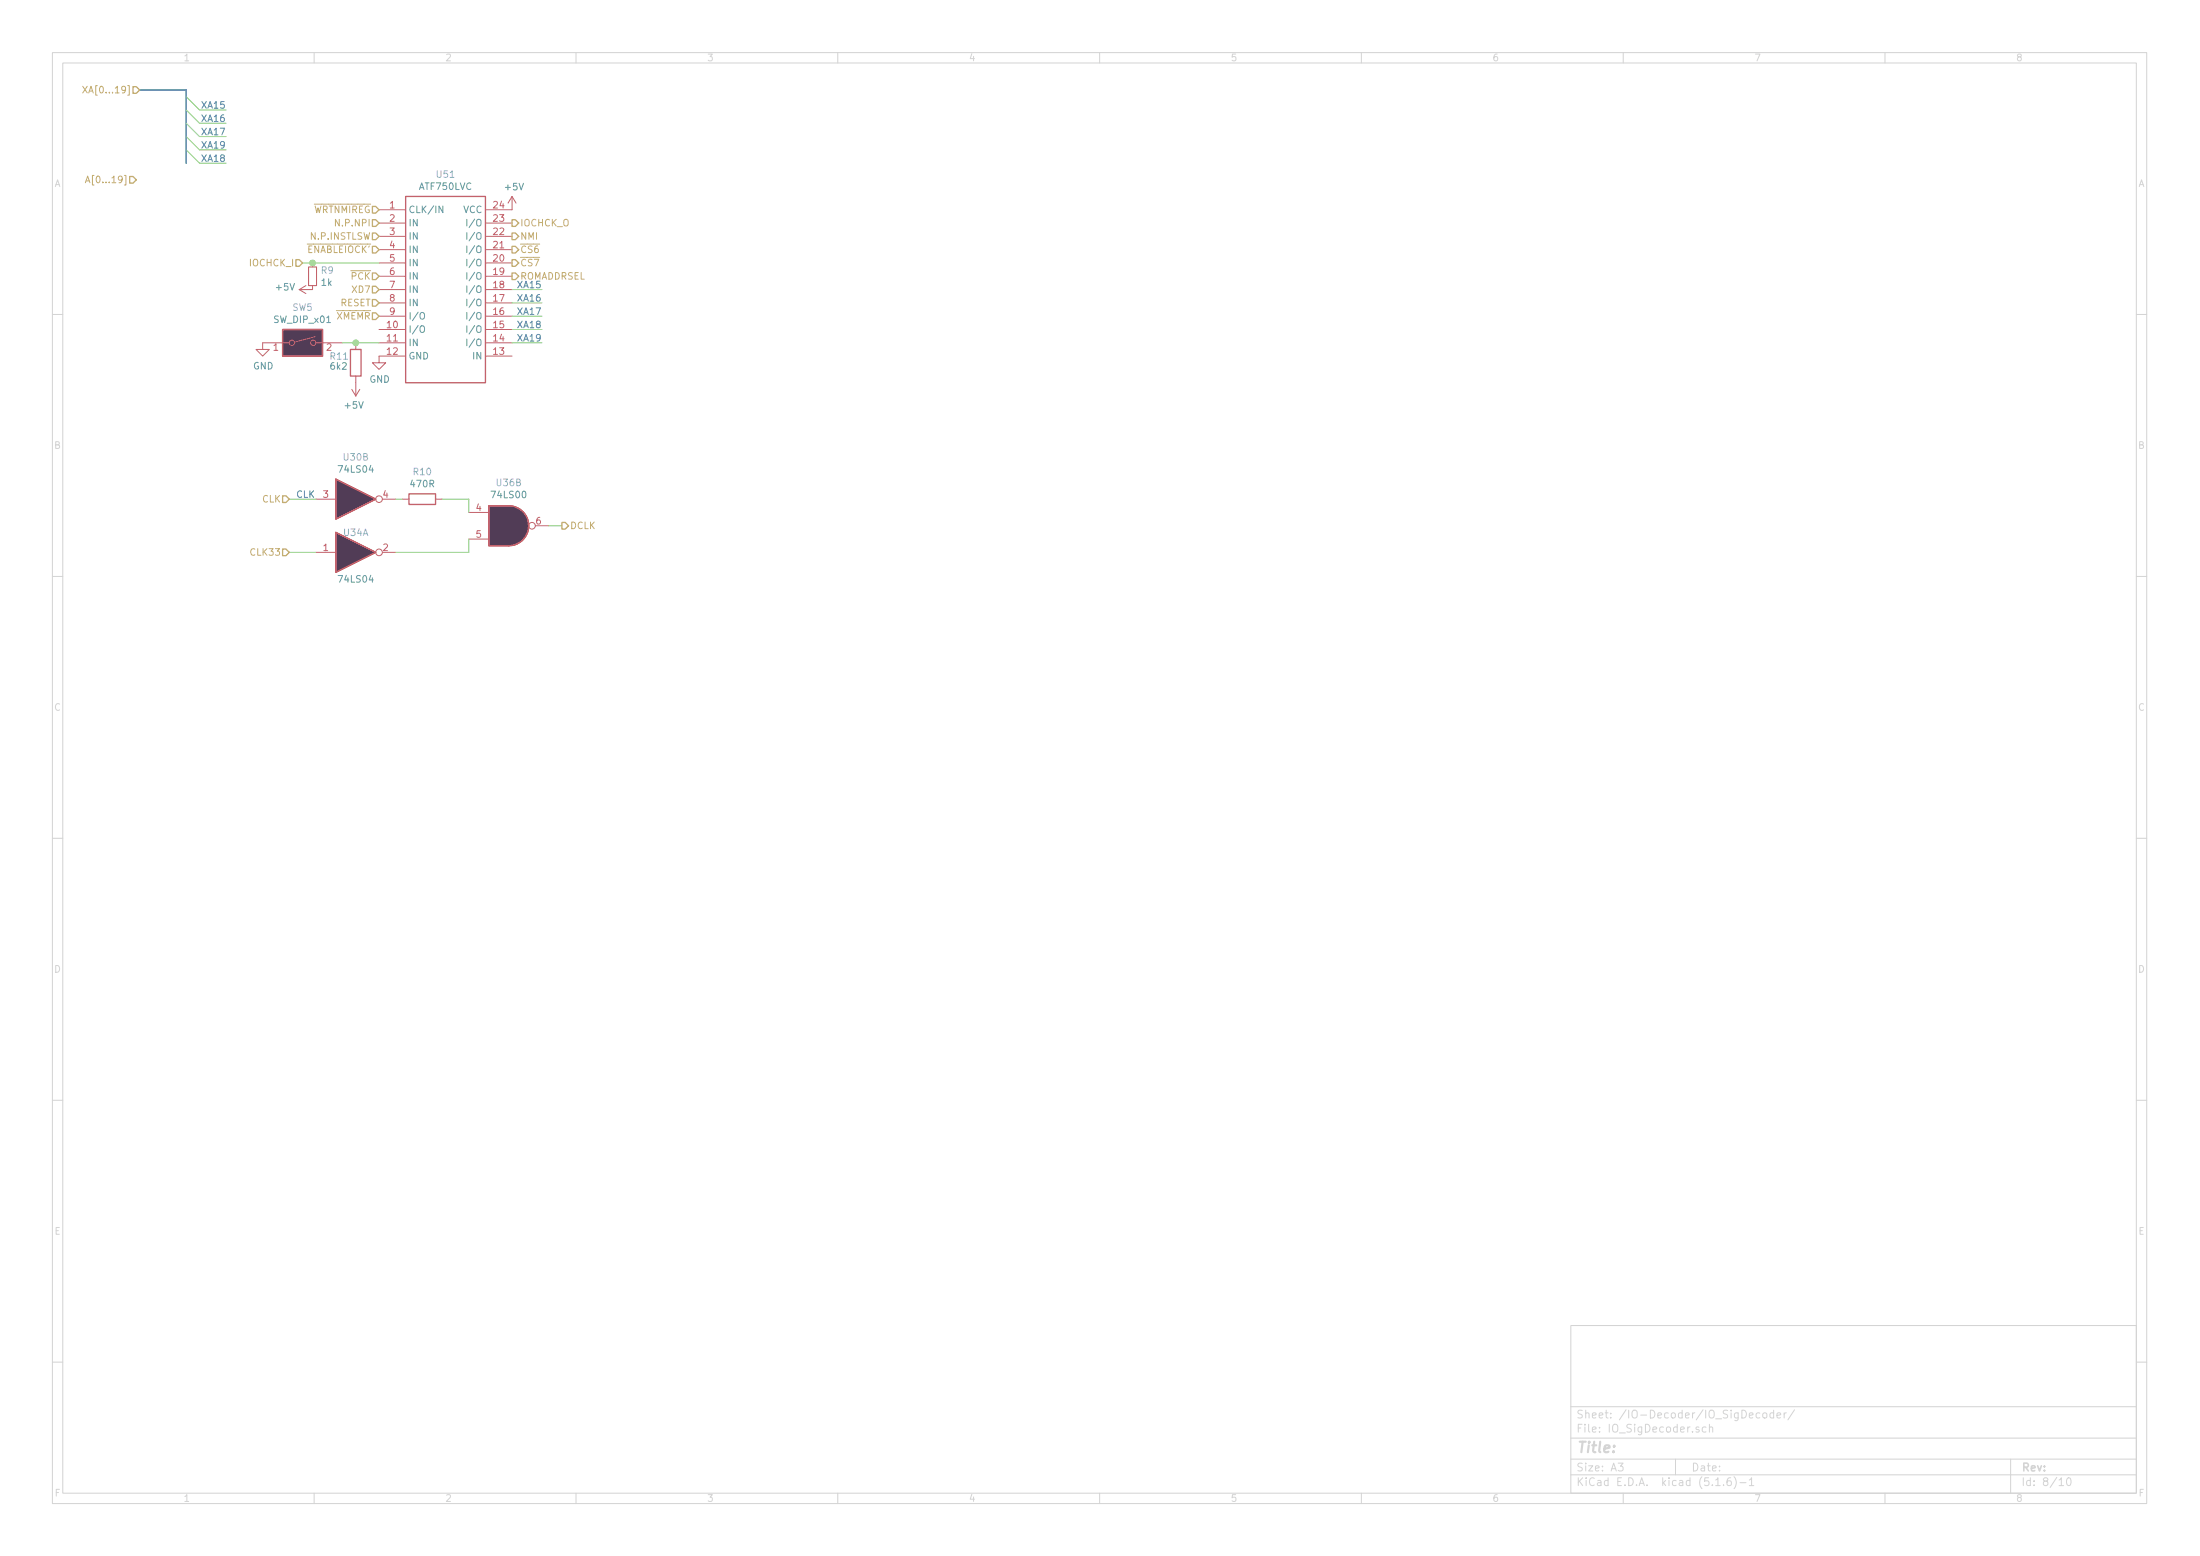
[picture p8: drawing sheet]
EESchema Schematic File Version 4
EELAYER 30 0
EELAYER END
$Descr A3 16535 11693
encoding utf-8
Sheet 8 10
Title ""
Date ""
Rev ""
Comp ""
Comment1 ""
Comment2 ""
Comment3 ""
Comment4 ""
$EndDescr
Text HLabel 2175 3750 0    50   Input ~ 0
CLK
Text HLabel 2175 4150 0    50   Input ~ 0
CLK33
$Comp
L Motherboard-rescue:74LS04-74xx U34
U 1 1
P 2675 4150
F 0 "U34" H 2675 4300 50  0000 C CNN
F 1 "74LS04" H 2675 3950 50  0000 C CNN
F 2 "Housings_DIP:DIP-14_W7.62mm_Socket" H 2675 4150 50  0001 C CNN
F 3 "http://www.ti.com/lit/gpn/sn74LS04" H 2675 4150 50  0001 C CNN
	1    2675 4150
	1    0    0    -1  
$EndComp
Wire Wire Line
	2175 4150 2375 4150
$Comp
L Motherboard-rescue:74LS04-74xx U30
U 2 1
P 2675 3750
F 0 "U30" H 2675 4067 50  0000 C CNN
F 1 "74LS04" H 2675 3976 50  0000 C CNN
F 2 "Housings_DIP:DIP-14_W7.62mm_Socket" H 2675 3750 50  0001 C CNN
F 3 "http://www.ti.com/lit/gpn/sn74LS04" H 2675 3750 50  0001 C CNN
	2    2675 3750
	1    0    0    -1  
$EndComp
Wire Wire Line
	2175 3750 2375 3750
$Comp
L Motherboard-rescue:R-Device R10
U 1 1
P 3175 3750
F 0 "R10" V 2968 3750 50  0000 C CNN
F 1 "470R" V 3059 3750 50  0000 C CNN
F 2 "Resistors_THT:R_Axial_DIN0204_L3.6mm_D1.6mm_P7.62mm_Horizontal" V 3105 3750 50  0001 C CNN
F 3 "~" H 3175 3750 50  0001 C CNN
	1    3175 3750
	0    1    1    0   
$EndComp
Wire Wire Line
	3325 3750 3525 3750
Wire Wire Line
	3525 3750 3525 3850
Wire Wire Line
	3525 4050 3525 4150
Wire Wire Line
	3525 4150 2975 4150
Wire Wire Line
	2975 3750 3025 3750
Text HLabel 4225 3950 2    50   Output ~ 0
DCLK
Wire Wire Line
	4125 3950 4225 3950
Text HLabel 2850 1875 0    50   Input ~ 0
~ENABLEIOCK'
Text HLabel 2275 1975 0    50   Input ~ 0
IOCHCK_I
$Comp
L Motherboard-rescue:74LS00-74xx U36
U 2 1
P 3825 3950
F 0 "U36" H 3825 4275 50  0000 C CNN
F 1 "74LS00" H 3825 4184 50  0000 C CNN
F 2 "Housings_DIP:DIP-14_W7.62mm_Socket" H 3825 3950 50  0001 C CNN
F 3 "http://www.ti.com/lit/gpn/sn74ls00" H 3825 3950 50  0001 C CNN
	2    3825 3950
	1    0    0    -1  
$EndComp
Text HLabel 3850 1675 2    50   Output ~ 0
IOCHCK_O
Text HLabel 2850 2075 0    50   Input ~ 0
~PCK
Text HLabel 2850 1675 0    50   Input ~ 0
N.P.NPI
Text HLabel 2850 1775 0    50   Input ~ 0
N.P.INSTLSW
Text HLabel 2850 2175 0    50   Input ~ 0
XD7
Text HLabel 2850 1575 0    50   Input ~ 0
~WRTNMIREG
Text HLabel 2850 2275 0    50   Input ~ 0
RESET
Text HLabel 3850 1775 2    50   Output ~ 0
NMI
Text Label 2225 3750 0    50   ~ 0
CLK
$Comp
L Motherboard-rescue:ATF750LVC-fdc U51
U 1 1
P 3350 2175
F 0 "U51" H 3350 3042 50  0000 C CNN
F 1 "ATF750LVC" H 3350 2951 50  0000 C CNN
F 2 "Housings_DIP:DIP-28_W7.62mm_Socket" H 3350 2175 50  0001 L CNN
F 3 "" H 3350 2175 50  0001 L CNN
	1    3350 2175
	1    0    0    -1  
$EndComp
Text HLabel 3850 2075 2    50   Output ~ 0
ROMADDRSEL
Text HLabel 1050 675  0    50   Input ~ 0
XA[0...19]
Text HLabel 1025 1350 0    50   Input ~ 0
A[0...19]
Entry Wire Line
	1400 725  1500 825 
Entry Wire Line
	1400 825  1500 925 
Entry Wire Line
	1400 925  1500 1025
Entry Wire Line
	1400 1025 1500 1125
Wire Bus Line
	1050 675  1400 675 
Entry Wire Line
	1400 1125 1500 1225
Text Label 1700 1225 2    50   ~ 0
XA18
Text Label 1700 1125 2    50   ~ 0
XA19
Text Label 1700 1025 2    50   ~ 0
XA17
Text Label 1700 925  2    50   ~ 0
XA16
Text Label 1700 825  2    50   ~ 0
XA15
$Comp
L Motherboard-rescue:R-Device R11
U 1 1
P 2675 2725
F 0 "R11" H 2475 2775 50  0000 L CNN
F 1 "6k2" H 2475 2700 50  0000 L CNN
F 2 "Resistors_THT:R_Axial_DIN0204_L3.6mm_D1.6mm_P7.62mm_Horizontal" V 2605 2725 50  0001 C CNN
F 3 "~" H 2675 2725 50  0001 C CNN
	1    2675 2725
	1    0    0    -1  
$EndComp
Connection ~ 2675 2575
Wire Wire Line
	2675 2575 2575 2575
$Comp
L Motherboard-rescue:SW_DIP_x01-Switch SW5
U 1 1
P 2275 2575
F 0 "SW5" H 2275 2842 50  0000 C CNN
F 1 "SW_DIP_x01" H 2275 2751 50  0000 C CNN
F 2 "Housings_DIP:DIP-4_W7.62mm" H 2275 2575 50  0001 C CNN
F 3 "" H 2275 2575 50  0001 C CNN
	1    2275 2575
	1    0    0    -1  
$EndComp
$Comp
L Motherboard-rescue:GND-power #PWR063
U 1 1
P 1975 2575
F 0 "#PWR063" H 1975 2325 50  0001 C CNN
F 1 "GND" H 1980 2402 50  0000 C CNN
F 2 "" H 1975 2575 50  0001 C CNN
F 3 "" H 1975 2575 50  0001 C CNN
	1    1975 2575
	1    0    0    -1  
$EndComp
$Comp
L Motherboard-rescue:+5V-power #PWR065
U 1 1
P 2675 2875
F 0 "#PWR065" H 2675 2725 50  0001 C CNN
F 1 "+5V" H 2690 3048 50  0000 C CNN
F 2 "" H 2675 2875 50  0001 C CNN
F 3 "" H 2675 2875 50  0001 C CNN
	1    2675 2875
	-1   0    0    1   
$EndComp
Text HLabel 2850 2375 0    50   Input ~ 0
~XMEMR
Text HLabel 3850 1875 2    50   Output ~ 0
~CS6
Text HLabel 3850 1975 2    50   Output ~ 0
~CS7
$Comp
L Motherboard-rescue:+5V-power #PWR0137
U 1 1
P 2350 2175
F 0 "#PWR0137" H 2350 2025 50  0001 C CNN
F 1 "+5V" V 2365 2303 50  0000 L CNN
F 2 "" H 2350 2175 50  0001 C CNN
F 3 "" H 2350 2175 50  0001 C CNN
	1    2350 2175
	0    -1   -1   0   
$EndComp
$Comp
L Motherboard-rescue:R_Small-Device R9
U 1 1
P 2350 2075
F 0 "R9" H 2409 2121 50  0000 L CNN
F 1 "1k" H 2409 2030 50  0000 L CNN
F 2 "Resistors_THT:R_Axial_DIN0204_L3.6mm_D1.6mm_P2.54mm_Vertical" H 2350 2075 50  0001 C CNN
F 3 "~" H 2350 2075 50  0001 C CNN
	1    2350 2075
	1    0    0    -1  
$EndComp
Wire Wire Line
	2275 1975 2350 1975
Connection ~ 2350 1975
Wire Wire Line
	2350 1975 2850 1975
Wire Wire Line
	2675 2575 2850 2575
Wire Wire Line
	3850 2175 4075 2175
Wire Wire Line
	3850 2275 4075 2275
Wire Wire Line
	3850 2375 4075 2375
Wire Wire Line
	3850 2475 4075 2475
Wire Wire Line
	3850 2575 4075 2575
Text Label 4075 2475 2    50   ~ 0
XA18
Text Label 4075 2575 2    50   ~ 0
XA19
Text Label 4075 2375 2    50   ~ 0
XA17
Text Label 4075 2275 2    50   ~ 0
XA16
Text Label 4075 2175 2    50   ~ 0
XA15
Wire Wire Line
	1500 825  1700 825 
Wire Wire Line
	1500 925  1700 925 
Wire Wire Line
	1500 1025 1700 1025
Wire Wire Line
	1500 1125 1700 1125
Wire Wire Line
	1500 1225 1700 1225
$Comp
L Motherboard-rescue:GND-power #PWR099
U 1 1
P 2850 2675
F 0 "#PWR099" H 2850 2425 50  0001 C CNN
F 1 "GND" H 2855 2502 50  0000 C CNN
F 2 "" H 2850 2675 50  0001 C CNN
F 3 "" H 2850 2675 50  0001 C CNN
	1    2850 2675
	1    0    0    -1  
$EndComp
$Comp
L Motherboard-rescue:+5V-power #PWR0100
U 1 1
P 3850 1575
F 0 "#PWR0100" H 3850 1425 50  0001 C CNN
F 1 "+5V" H 3865 1748 50  0000 C CNN
F 2 "" H 3850 1575 50  0001 C CNN
F 3 "" H 3850 1575 50  0001 C CNN
	1    3850 1575
	1    0    0    -1  
$EndComp
Wire Bus Line
	1400 675  1400 1225
$EndSCHEMATC
